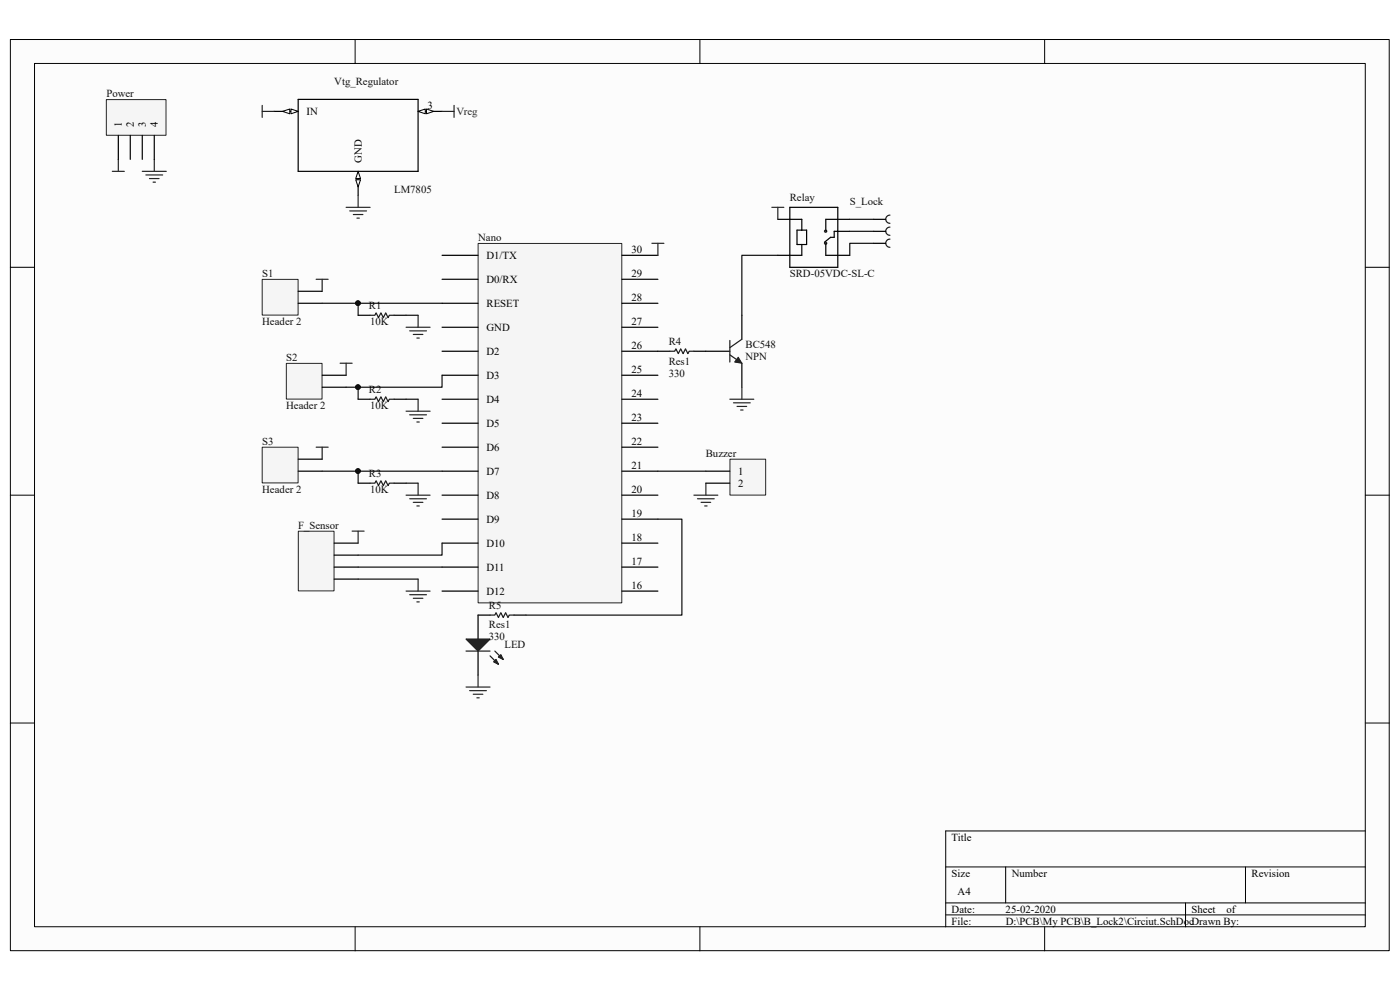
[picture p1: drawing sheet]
<svg xmlns="http://www.w3.org/2000/svg" width="297mm" height="210mm" viewBox="0 0 297 210" stroke-linecap="round" stroke-linejoin="round" font-family="sans-serif">
<path d="M2.2 8.4h292.5v193.3h-292.5z" fill="#fcfcfc"/>
<path d="M2.2 8.4h292.5v193.3h-292.5z" fill="none" stroke="#000" stroke-width=".21"/>
<path d="M7.4 13.5h282.2v183.1h-282.2z" fill="#fcfcfc"/>
<g fill="none" stroke="#000" stroke-width=".21">
<path d="M7.3 13.5h282.3v183.1h-282.3zM75.3 8.4v5.1M148.5 8.4v5.1M221.6 8.4v5.1M2.2 56.7h5.1M289.7 56.7h5.1M2.2 105h5.1M289.7 105h5.1M2.2 153.4h5.1M289.7 153.4h5.1M289.7 176.3h-89.1v20.3M75.3 196.6v5.1"/>
<path d="M148.5 196.6v5.1M200.6 183.9h89.1M200.6 191.5h89.1M200.6 194.1h89.1M213.4 183.9v7.6M221.6 196.6v5.1M251.5 191.5v5.1M264.2 183.9v7.6"/>
</g>
<path d="M23.8 36.4h2.6M25.1 33.8v2.6M30.2 36.4h5.1M30.9 37.1h3.6M31.7 37.9h2M32.5 38.6h.5M32.7 33.8v2.6" fill="none" stroke="#262626" stroke-width=".25"/>
<path d="M22.6 21.2h12.6v7.5h-12.6z" fill="#f5f5f5"/>
<path d="M22.6 21.1h12.6v7.6h-12.6z" fill="none" stroke="#262626" stroke-width=".21"/>
<path d="M25.1 28.7v5.1M27.6 28.7v5.1M30.2 28.7v5.1M32.7 28.7v5.1M63.3 21.1h25.4v15.3h-25.4zM76 36.4v5" fill="none" stroke="#000" stroke-width=".25"/>
<path d="M76 36.4l.5 1.5h-1z" fill="#fcfcfc"/>
<path d="M76 36.4l.5 1.5h-1z" fill="none" stroke="#000" stroke-width=".21"/>
<path d="M75.5 38.1h1l-.5 1.6z" fill="#fcfcfc"/>
<path d="M75.5 38.1h1l-.5 1.6z" fill="none" stroke="#000" stroke-width=".21"/>
<path d="M88.7 23.6h5.1" fill="none" stroke="#000" stroke-width=".25"/>
<path d="M88.7 23.6l1.5-.5v1z" fill="#fcfcfc"/>
<path d="M88.7 23.6l1.5-.5v1z" fill="none" stroke="#000" stroke-width=".21"/>
<path d="M90.5 23.1l1.5 .5-1.5 .5z" fill="#fcfcfc"/>
<path d="M90.5 23.1l1.5 .5-1.5 .5z" fill="none" stroke="#000" stroke-width=".21"/>
<path d="M58.2 23.6h5.1" fill="none" stroke="#000" stroke-width=".25"/>
<path d="M61.7 23.1l1.6 .5-1.6 .5z" fill="#fcfcfc"/>
<path d="M61.7 23.1l1.6 .5-1.6 .5z" fill="none" stroke="#000" stroke-width=".21"/>
<path d="M59.9 23.6l1.6-.5v1z" fill="#fcfcfc"/>
<path d="M59.9 23.6l1.6-.5v1z" fill="none" stroke="#000" stroke-width=".21"/>
<path d="M101.5 51.7h30.4v76.2h-30.4z" fill="#f5f5f5"/>
<path d="M101.4 51.6h30.5v76.3h-30.5z" fill="none" stroke="#262626" stroke-width=".21"/>
<g fill="none" stroke="#000" stroke-width=".25">
<path d="M93.8 54.2h7.6M93.8 59.2h7.6M131.9 54.2h7.7M131.9 59.2h7.7M165 46.5h5.1v2.3M167.6 44h10.1v12.7h-10.1zM169.1 48.8h2v3.1h-2zM170.1 51.9v2.3h-5.1M175.2 51.6v2.6h5.1M180.3 49.1h-3.3v1.2h-.8l-1.3 1.1M180.3 46.5h-5.1v2.6M93.8 64.3h7.6"/>
<path d="M93.8 69.4h7.6M93.8 74.5h7.6M93.8 79.6h7.6M131.9 64.3h7.7M131.9 69.4h7.7M131.9 74.5h7.7M131.9 79.6h7.7M149.8 74.5h5M157.4 66.9v5.1M157.4 77.1v5M93.8 84.7h7.6M93.8 89.8h7.6"/>
<path d="M93.8 94.9h7.6M93.8 100h7.6M131.9 84.7h7.7M131.9 89.8h7.7M131.9 94.9h7.7M131.9 100h7.7M93.8 105h7.6M93.8 110.1h7.6M93.8 115.2h7.6M131.9 105h7.7M131.9 110.1h7.7M131.9 115.2h7.7"/>
<path d="M93.8 120.3h7.6M93.8 125.4h7.6M131.9 120.3h7.7M131.9 125.4h7.7"/>
</g>
<g fill="none" stroke="#1c1c1c" stroke-width=".25">
<path d="M154.8 75.3l2.6 1.8M154.8 72.2v4.6M157.4 72l-2.6 1.7"/>
<circle cx="175.2" cy="51.6" r=".24"/>
<circle cx="175.2" cy="49.1" r=".24"/>
</g>
<path d="M156.6 75.8l.8 1.3-1.5-.3z" fill="#1c1c1c"/>
<path d="M156.6 75.8l.8 1.3-1.5-.3z" fill="none" stroke="#1c1c1c" stroke-width=".21"/>
<g fill="none" stroke="#262626" stroke-width=".25">
<path d="M55.6 22.4v2.5M55.6 23.6h2.6M93.8 23.6h2.5M96.3 22.4v2.5M67.1 59.2h2.5M68.3 59.2v2.6M73.4 44h5.1M74.2 44.7h3.6M75 45.5h2M75.7 46.3h.5M76 41.4v2.6M72.2 77.1h2.5"/>
<path d="M73.4 77.1v2.5M86.2 69.4h5M86.9 70.2h3.6M87.7 71h2M88.4 71.7h.6M88.7 66.9v2.5M67.1 94.9h2.5M68.3 94.9v2.5M86.2 87.2h5M86.9 88h3.6M87.7 88.8h2M88.4 89.5h.6"/>
<path d="M88.7 84.7v2.5M86.2 105h5M86.9 105.8h3.6M87.7 106.6h2M88.4 107.3h.6M88.7 102.5v2.5"/>
</g>
<path d="M76 66.9h2.5M83.6 66.9h2.6M76 84.7h2.5M83.6 84.7h2.6M76 102.5h2.5M83.6 102.5h2.6" fill="none" stroke="#000" stroke-width=".25"/>
<path d="M78.5 66.9h1l.3-.5 .5 1 .5-1 .5 1 .5-1 .5 1 .3-.5h1M78.5 84.7h1l.3-.5 .5 1 .5-1 .5 1 .5-1 .5 1 .3-.5h1M78.5 102.5h1l.3-.5 .5 1 .5-1 .5 1 .5-1 .5 1 .3-.5h1" fill="none" stroke="#1c1c1c" stroke-width=".25"/>
<path d="M63.3 112.7h7.6v12.6h-7.6z" fill="#f5f5f5"/>
<path d="M63.3 112.7h7.6v12.6h-7.6z" fill="none" stroke="#262626" stroke-width=".21"/>
<path d="M139.6 74.5h2.5M147.2 74.5h2.6M70.9 117.8h5.1M70.9 115.2h5.1M70.9 122.9h5.1M70.9 120.3h5.1M101.4 130.5v5.1M101.4 138.1v5.1" fill="none" stroke="#000" stroke-width=".25"/>
<path d="M154.8 84.7h5.1M155.6 85.5h3.6M156.4 86.2h2M157.1 87h.5M157.4 82.1v2.6M74.7 112.7h2.5M76 112.7v2.5M86.2 125.4h5M86.9 126.2h3.6M87.7 126.9h2M88.4 127.7h.6M88.7 122.9v2.5" fill="none" stroke="#262626" stroke-width=".25"/>
<path d="M142.1 74.5h1l.3-.5 .5 1 .5-1 .5 1 .5-1 .5 1 .3-.5h1" fill="none" stroke="#1c1c1c" stroke-width=".25"/>
<path d="M98.9 135.6h5.1l-2.6 2.5z" fill="#1c1c1c"/>
<path d="M98.9 135.6h5.1l-2.6 2.5zM104 139.1l1.7 1.8M105 138.1l1.8 1.8" fill="none" stroke="#1c1c1c" stroke-width=".25"/>
<path d="M105.2 139.9l.5 1-1-.5z" fill="#1c1c1c"/>
<path d="M105.2 139.9l.5 1-1-.5z" fill="none" stroke="#1c1c1c" stroke-width=".25"/>
<path d="M105.7 139.4l.6-.5 .5 1z" fill="#1c1c1c"/>
<path d="M98.9 138.1h5.1M104 130.5h1l.2-.5 .5 1 .6-1 .5 1 .5-1 .5 1 .2-.5h1M105.7 139.4l.6-.5 .5 1z" fill="none" stroke="#1c1c1c" stroke-width=".25"/>
<path d="M147.2 105h5.1M148 105.8h3.5M148.7 106.6h2.1M149.5 107.3h.5M149.8 102.5v2.5M98.9 145.7h5.1M99.6 146.5h3.6M100.4 147.3h2M101.2 148h.5M101.4 143.2v2.5" fill="none" stroke="#262626" stroke-width=".25"/>
<path d="M101.4 130.5h2.6M109 130.5h2.6" fill="none" stroke="#000" stroke-width=".25"/>
<path d="M154.9 97.5h7.5v7.5h-7.5z" fill="#f5f5f5"/>
<path d="M154.9 97.4h7.5v7.6h-7.5z" fill="none" stroke="#262626" stroke-width=".21"/>
<path d="M149.8 100h5M149.8 102.5h5" fill="none" stroke="#000" stroke-width=".25"/>
<path d="M138.3 51.6h2.5M139.6 51.6v2.6M163.7 44h2.6M165 44v2.5" fill="none" stroke="#262626" stroke-width=".25"/>
<path d="M55.7 59.3h7.5v7.5h-7.5z" fill="#f5f5f5"/>
<path d="M55.6 59.3h7.6v7.5h-7.6z" fill="none" stroke="#262626" stroke-width=".21"/>
<path d="M63.3 61.8h5M63.3 64.3h5" fill="none" stroke="#000" stroke-width=".25"/>
<path d="M60.8 77.1h7.5v7.6h-7.5z" fill="#f5f5f5"/>
<path d="M60.7 77.1h7.6v7.6h-7.6z" fill="none" stroke="#262626" stroke-width=".21"/>
<path d="M68.3 79.6h5.1M68.3 82.1h5.1" fill="none" stroke="#000" stroke-width=".25"/>
<path d="M55.7 94.9h7.5v7.5h-7.5z" fill="#f5f5f5"/>
<path d="M55.6 94.9h7.6v7.5h-7.6z" fill="none" stroke="#262626" stroke-width=".21"/>
<path d="M185.4 51.6h2.5M185.4 49.1h2.5M185.4 46.5h2.5M63.3 97.4h5M63.3 100h5" fill="none" stroke="#000" stroke-width=".25"/>
<g fill="none" stroke="#0e0e0e" stroke-width=".25">
<path d="M165 54.2h-7.6v12.7M180.3 46.5h5.1M180.3 49.1h5.1M185.4 51.6h-5.1v2.6M68.3 64.3h25.5M76 64.3v2.6M86.2 66.9h2.5M93.8 79.6v2.5h-20.4M68.3 100h25.5M76 82.1v2.6M76 100v2.5M86.2 84.7h2.5"/>
<path d="M139.6 100h10.2M86.2 102.5h2.5M93.8 115.2v2.6h-17.8M139.6 110.1h5.1v20.4h-33.1M76 122.9h12.7M76 120.3h17.8"/>
</g>
<g fill="#0e0e0e" stroke="#0e0e0e" stroke-width=".21">
<circle cx="75.9" cy="64.3" r=".49"/>
<circle cx="75.9" cy="82.1" r=".49"/>
<circle cx="75.9" cy="99.9" r=".49"/>
</g>
<path d="M188.8 50.7a.87 .87 0 0 0-.9 .9 .87 .87 0 0 0 .9 .9M188.8 48.2a.87 .87 0 0 0-.9 .8 .87 .87 0 0 0 .9 .9M188.8 45.6a.87 .87 0 0 0-.9 .9 .87 .87 0 0 0 .9 .9" fill="none" stroke="#1c1c1c" stroke-width=".25"/>
<g font-size="2.3" fill="#0e0e0e">
<text x="22.6" y="20.6">Power</text>
<text x="70.9" y="18">Vtg_Regulator</text>
<text x="83.6" y="40.9">LM7805</text>
<text x="167.6" y="42.7">Relay</text>
<text x="180.3" y="43.5">S_Lock</text>
<text x="101.4" y="51.1">Nano</text>
<text x="55.6" y="58.8">S1</text>
<text x="167.6" y="58.8">SRD-05VDC-SL-C</text>
<text x="78.3" y="65.6">R1</text>
<text x="55.6" y="68.9">Header 2</text>
<text x="78.5" y="68.9">10K</text>
<text x="60.7" y="76.6">S2</text>
<text x="141.9" y="73.2">R4</text>
<text x="141.9" y="77.3">Res1</text>
<text x="158.2" y="73.7">BC548</text>
<text x="158.2" y="76.3">NPN</text>
<text x="78.3" y="83.4">R2</text>
<text x="141.9" y="79.9">330</text>
<text x="60.7" y="86.7">Header 2</text>
<text x="78.5" y="86.7">10K</text>
<text x="55.6" y="94.4">S3</text>
<text x="78.3" y="101.2">R3</text>
<text x="149.7" y="96.9">Buzzer</text>
<text x="55.6" y="104.6">Header 2</text>
<text x="78.5" y="104.6">10K</text>
<text x="63.2" y="112.2">F_Sensor</text>
<text x="103.7" y="129.2">R5</text>
<text x="103.7" y="135.8">330</text>
<text x="103.7" y="133.3">Res1</text>
<text x="107" y="137.4">LED</text>
</g>
<g font-size="2.3">
<text x="90.7" y="23.1">3</text>
<text x="25.9" y="26.9" transform="rotate(-90 25.9 26.9)">1</text>
<text x="28.4" y="26.9" transform="rotate(-90 28.4 26.9)">2</text>
<text x="30.9" y="26.9" transform="rotate(-90 30.9 26.9)">3</text>
<text x="33.5" y="26.9" transform="rotate(-90 33.5 26.9)">4</text>
<text x="65" y="24.4">IN</text>
<text x="76.8" y="34.6" transform="rotate(-90 76.8 34.6)">GND</text>
<text x="134" y="53.7">30</text>
<text x="103.2" y="54.9">D1/TX</text>
<text x="134" y="58.8">29</text>
<text x="103.2" y="60">D0/RX</text>
<text x="103.2" y="65.1">RESET</text>
<text x="134" y="63.8">28</text>
<text x="103.2" y="70.2">GND</text>
<text x="134" y="68.9">27</text>
<text x="103.2" y="75.3">D2</text>
<text x="134" y="74">26</text>
<text x="103.2" y="80.4">D3</text>
<text x="134" y="79.1">25</text>
<text x="103.2" y="85.5">D4</text>
<text x="134" y="89.3">23</text>
<text x="134" y="84.2">24</text>
<text x="103.2" y="90.6">D5</text>
<text x="103.2" y="95.6">D6</text>
<text x="134" y="94.4">22</text>
<text x="103.2" y="100.7">D7</text>
<text x="134" y="99.4">21</text>
<text x="156.6" y="100.7">1</text>
<text x="103.2" y="105.8">D8</text>
<text x="134" y="104.6">20</text>
<text x="156.6" y="103.3">2</text>
<text x="103.2" y="110.9">D9</text>
<text x="134" y="109.6">19</text>
<text x="103.2" y="116">D10</text>
<text x="134" y="119.8">17</text>
<text x="134" y="114.7">18</text>
<text x="103.2" y="121.1">D11</text>
<text x="134" y="124.9">16</text>
<text x="103.2" y="126.2">D12</text>
<text x="201.9" y="178.3">Title</text>
<text x="201.9" y="186">Size</text>
<text x="214.6" y="186">Number</text>
<text x="265.5" y="186">Revision</text>
<text x="203.2" y="189.8">A4</text>
<text x="201.9" y="193.6">Date:</text>
<text x="201.9" y="196.1">File:</text>
<text x="213.3" y="193.6">25-02-2020</text>
<text x="213.4" y="196.1">D:\PCB\My PCB\B_Lock2\Circiut.SchDocDrawn By:</text>
<text x="252.8" y="193.6">Sheet</text>
<text x="260.2" y="193.6">of</text>
</g>
<text font-size="2.3" fill="#262626" x="96.9" y="24.4">Vreg</text>
</svg>
